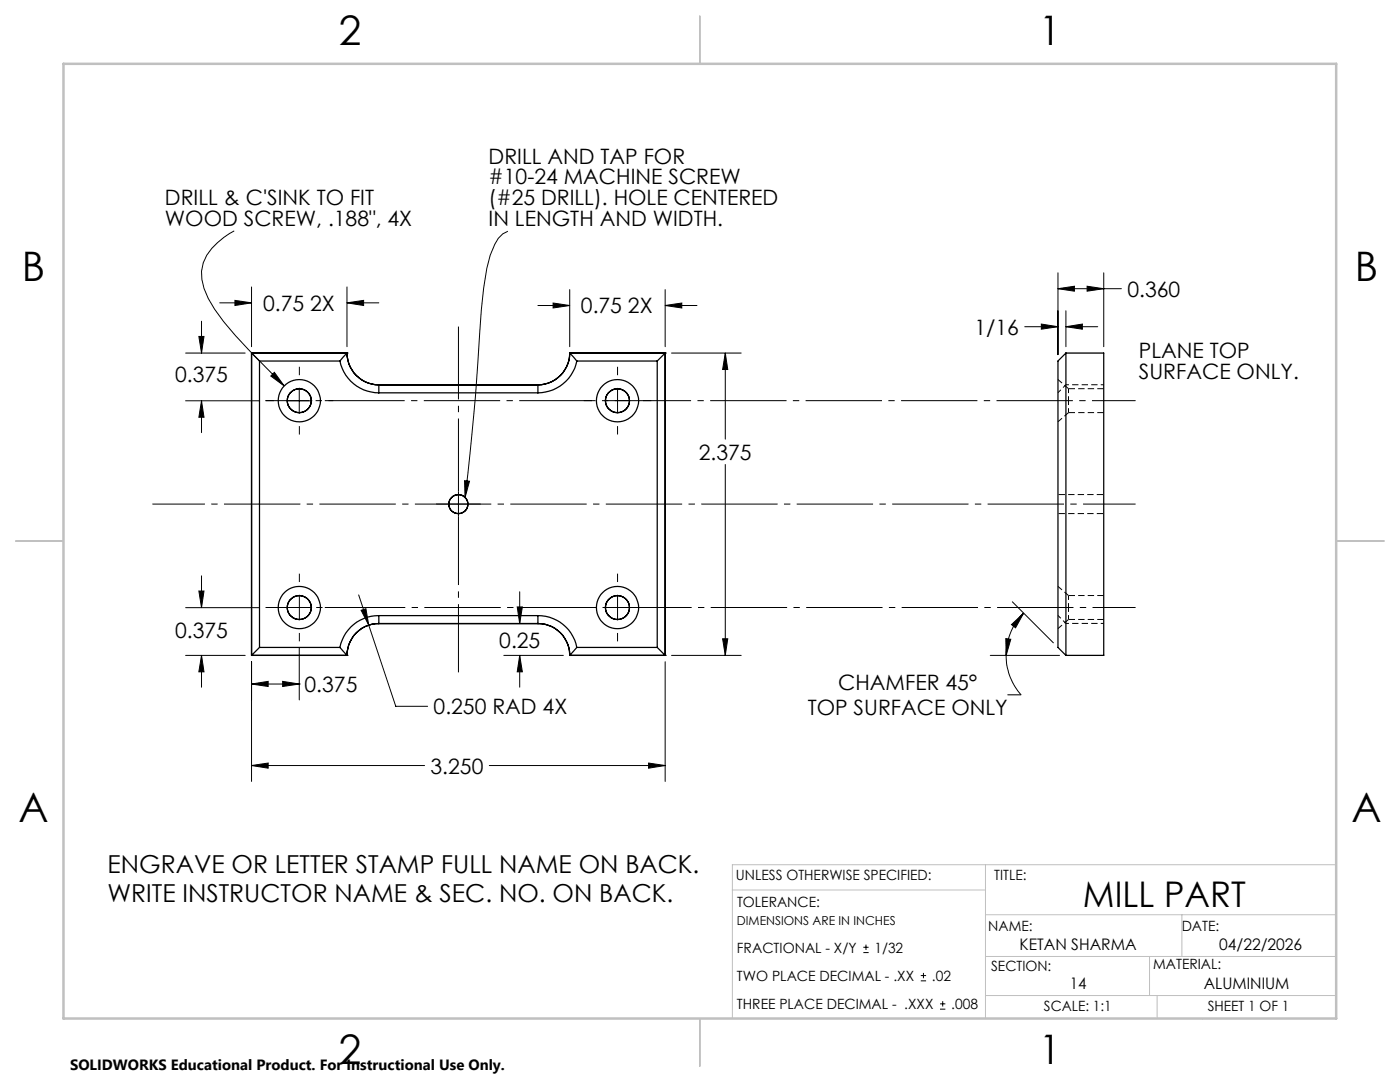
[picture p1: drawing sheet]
<svg xmlns="http://www.w3.org/2000/svg" width="279mm" height="216mm" viewBox="0 0 279 216" stroke-linecap="round" stroke-linejoin="round" font-family="sans-serif">
<g fill="none" stroke="#000" stroke-width=".25">
<path d="M50.2 70.4h.1M50.2 70.4h19.1M50.2 70.4v60.4M50.2 70.4l1.6 1.6M51.8 72h16M51.8 72v57.2M67.8 72a8 8 0 0 0 7.8 6.4M69.3 70.4h.1M69.3 70.4a6.4 6.4 0 0 0 6.3 6.4M69.3 70.4l-1.5 1.6M75.6 76.8h.1M75.6 76.8h31.8"/>
<path d="M75.6 76.8v1.6M75.6 78.4h31.8M107.4 76.8h.1M107.4 76.8v1.6M113.7 70.4h.1M113.7 70.4a6.4 6.4 0 0 1-6.3 6.4M113.7 70.4l1.4 1.6M113.7 70.4h19.1M115.1 72a8 8 0 0 1-7.7 6.4M115.1 72h16.1M131.2 72v57.2M132.8 70.4h.1"/>
<path d="M132.8 70.4v60.4M132.8 70.4l-1.6 1.6M212.7 70.4h7.6v60.4h-7.6M212.7 70.4v60.4M212.7 70.4l-1.6 1.6v57.2l1.6 1.6M50.2 130.8h.1M50.2 130.8h19.1M51.8 129.2h16M51.8 129.2l-1.6 1.6M67.8 129.2l1.5 1.6M69.3 130.8h.1M75.6 124.4h.1"/>
<path d="M75.6 122.8a7.9 7.9 0 0 0-7.8 6.4M75.6 124.4a6.3 6.3 0 0 0-6.3 6.4M75.6 122.8h31.8M75.6 124.4h31.8M75.6 122.8v1.6M107.4 124.4h.1M107.4 122.8a7.9 7.9 0 0 1 7.7 6.4M107.4 124.4a6.3 6.3 0 0 1 6.3 6.4M107.4 122.8v1.6M113.7 130.8h.1M113.7 130.8h19.1M115.1 129.2l-1.4 1.6"/>
<path d="M115.1 129.2h16.1M131.2 129.2l1.6 1.6M132.8 130.8h.1"/>
<circle cx="59.7" cy="80" r="2.39"/>
<circle cx="59.7" cy="80" r="4.2"/>
<circle cx="123.2" cy="80" r="2.39"/>
<circle cx="123.2" cy="80" r="4.2"/>
<circle cx="91.5" cy="100.6" r="1.9"/>
<circle cx="59.7" cy="121.2" r="2.39"/>
<circle cx="59.7" cy="121.2" r="4.2"/>
<circle cx="123.2" cy="121.2" r="2.39"/>
<circle cx="123.2" cy="121.2" r="4.2"/>
</g>
<path d="M213.2 79.9v-2.3M213.2 82.3v-2.4M213.2 121.2v-2.4M213.2 123.6v-2.4" fill="none" stroke="#000" stroke-width=".2" stroke-dasharray="1.3 .6" stroke-dashoffset=".4" stroke-linecap="butt"/>
<path d="M211.1 78.4l1.6-1.6M212.7 124.4l-1.6-1.6" fill="none" stroke="#000" stroke-width=".2" stroke-dasharray="1.3 .6" stroke-dashoffset=".5" stroke-linecap="butt"/>
<path d="M220.3 76.8h-7.6M220.3 124.4h-7.6" fill="none" stroke="#000" stroke-width=".2" stroke-dasharray="1.3 .6" stroke-dashoffset=".7" stroke-linecap="butt"/>
<path d="M213.2 77.6l-2.1-1.9M211.1 84.2l2.1-1.9M213.2 118.8l-2.1-1.8M211.1 125.4l2.1-1.8" fill="none" stroke="#000" stroke-width=".2" stroke-dasharray="1.3 .6" stroke-dashoffset=".2" stroke-linecap="butt"/>
<path d="M220.3 77.6h-7.1M213.2 82.3h7.1M220.3 118.8h-7.1M213.2 123.6h7.1" fill="none" stroke="#000" stroke-width=".2" stroke-dasharray="1.3 .6" stroke-linecap="butt"/>
<path d="M220.3 98.7h-9.2M211.1 102.5h9.2" fill="none" stroke="#000" stroke-width=".2" stroke-dasharray="1.3 .6" stroke-dashoffset="-.1" stroke-linecap="butt"/>
<g fill="none" stroke="#000" stroke-width=".2">
<path d="M46.7 46.1l-.2 .1a13.1 13.1 0 0 0-5.9 6.2 9.1 9.1 0 0 0 1 7.1 47 47 0 0 0 8.1 10.4l7 7.1M46.9 59.9l3.3 .5-3.3 .6zM50.2 57.3v11.9M69.3 57.3v11.9M101.4 46.1l-1.1 .6a11.6 11.6 0 0 0-3.1 6.9 144.9 144.9 0 0 0-1.8 18.9l-.8 9.9-1.8 16.9M113.7 57.8v11.4M132.8 57.8v11.4M211.1 57.6l3.3-.5v1zM211.1 54.4v16.4M211.1 57.6h12.7M217 57.1l3.3 .5-3.3 .5zM220.3 54.4v14.8"/>
<path d="M37 80h14.7M37 70.4h11.9M39.7 67.1h1l-.5 3.3zM40.2 80l.5 3.3h-1zM40.2 64.1v6.3M40.2 80v6.3M43.9 60.4h6.3M54.8 74.3l1.9 2.7-2.7-2zM57.2 80h5.1M59.7 77.4v5.1M69.3 60.4l3.3-.5v1.1zM69.3 60.4h6.3"/>
<path d="M107.4 61h6.3M110.4 60.5l3.3 .5-3.3 .5zM132.8 61l3.3-.5v1zM132.8 61h6.3M134 70.4h13.9M144.7 70.4l.5 3.3h-1zM144.7 70.4v17.2M204.5 65.2h6.6M207.8 64.7l3.3 .5-3.3 .5zM212.7 65.2l3.3-.5v1zM212.7 62v7.2M212.7 65.2h6.4"/>
<path d="M92.7 95.9l1 .1-.9 3.3zM144.7 92.7v38.1M39.7 117.9h1l-.5 3.3zM40.2 114.9v6.3M71.6 118.7l2 6M103.7 118.1v6.3M37 121.2h14.7M37 130.8h11.9M40.2 130.8l.5 3.3h-1zM40.2 130.8v6.3M50.2 136.5l3.3-.5v1zM50.2 132v23.9"/>
<path d="M50.2 136.5h9.5M56.4 136l3.3 .5-3.3 .5zM59.7 136.5h.1M59.7 129.3v10.4M72.1 121.8l.9-.3 .6 3.2zM73.6 124.7l5.4 16.2h6.3M100.5 130.8h11.9M103.2 121.1h1l-.5 3.3zM103.7 130.8l.5 3.3h-1zM103.7 130.8v6.3M132.8 132v23.9M134 130.8h13.9"/>
<path d="M144.2 127.5h1l-.5 3.3zM197.6 130.8h13.9M200.7 127.4l1 .2-.9 3.2zM200.8 130.8a11.7 11.7 0 0 0 3 7.8h-2.7M201.9 124.6l2.4-2.3-1.6 3zM202 120.1l8.2 8.2M204.3 122.3a11.7 11.7 0 0 0-3.5 8.5M50.2 152.8l3.3-.5v1zM50.2 152.8h34.5M97.6 152.8h35.2M129.4 152.3l3.4 .5-3.4 .5zM172.3 190.1h1.1"/>
<path d="M172.3 189h1.1M172.8 188.5v1M183.8 195.7h1M183.8 194.7h1M184.3 194.1v1.1M188.1 199.8v1M187.6 201.4h1.1M187.6 200.3h1.1"/>
</g>
<g fill="none" stroke="#000" stroke-width=".2" stroke-dasharray="15.2 1.3 1.3 1.3" stroke-linecap="butt">
<path d="M54.7 79.9h-1.7M59.7 74.9v-1.7M64.8 79.9h1.7M118.2 79.9h-1.7M123.2 79.9v-2.5M123.2 79.9h-2.5M123.2 79.9v2.6M123.2 79.9h2.6M123.2 74.9v-1.7M128.3 79.9h1.7M59.7 85v1.7M123.2 85v1.7"/>
<path d="M59.7 116.1v-1.6M89 100.6h-1.9M91.5 100.6v-2.6M91.5 100.6h-2.5M91.5 100.6v2.5M91.5 100.6h2.5M94 100.6h1.9M123.2 116.1v-1.6M54.7 121.2h-1.7M59.7 121.2v-2.5M59.7 121.2h-2.5M59.7 121.2v2.6"/>
<path d="M59.7 121.2h2.6M59.7 126.3v1.7M64.8 121.2h1.7M118.2 121.2h-1.7M123.2 121.2v-2.5M123.2 121.2h-2.5M123.2 121.2v2.6M123.2 121.2h2.6M123.2 126.3v1.7M128.3 121.2h1.7"/>
</g>
<path d="M91.5 98v-32.8" fill="none" stroke="#000" stroke-width=".2" stroke-dasharray="15.2 1.3 1.3 1.3" stroke-dashoffset=".7" stroke-linecap="butt"/>
<path d="M91.5 103.1v31.1" fill="none" stroke="#000" stroke-width=".2" stroke-dasharray="15.2 1.3 1.3 1.3" stroke-dashoffset="1.6" stroke-linecap="butt"/>
<path d="M30.4 100.6h196.2" fill="none" stroke="#000" stroke-width=".2" stroke-dasharray="15.2 1.3 1.3 1.3" stroke-dashoffset="4.8" stroke-linecap="butt"/>
<path d="M226.6 79.9h-173.6" fill="none" stroke="#000" stroke-width=".2" stroke-dasharray="15.2 1.3 1.3 1.3" stroke-dashoffset="6.5" stroke-linecap="butt"/>
<path d="M53.2 121.2h173.4" fill="none" stroke="#000" stroke-width=".2" stroke-dasharray="15.2 1.3 1.3 1.3" stroke-dashoffset="6.6" stroke-linecap="butt"/>
<path d="M146.2 177.6h50.5M196.7 172.5v30.7M196.7 177.1h.1M266.7 172.5h-120.5v30.7M196.7 198.6h70M196.7 182.5h70M196.8 190.9h69.9M229.4 190.9v7.7M230.9 198.6v4.6M235.9 182.5v8.4M196.8 203.2h69.9M240 203.2v.2" fill="none" stroke="#c0c0c0" stroke-width=".2"/>
<path d="M139.7 3.2v9.5M3.1 107.9h9.6M266.7 107.9h9.5M139.7 203.2v9.6" fill="none" stroke="#c0c0c0" stroke-width=".25"/>
<path d="M12.7 12.7h254v190.5h-254z" fill="none" stroke="#c0c0c0" stroke-width=".5"/>
<path d="M46.9 59.9l3.3 .5-3.3 .6zM69.3 60.4l3.3-.5v1.1zM110.4 60.5l3.3 .5-3.3 .5zM132.8 61l3.3-.5v1zM40.2 80l.5 3.3h-1zM39.7 67.1h1l-.5 3.3zM39.7 117.9h1l-.5 3.3zM40.2 130.8l.5 3.3h-1zM50.2 152.8l3.3-.5v1zM129.4 152.3l3.4 .5-3.4 .5zM144.7 70.4l.5 3.3h-1zM144.2 127.5h1l-.5 3.3zM103.2 121.1h1l-.5 3.3zM103.7 130.8l.5 3.3h-1zM56.4 136l3.3 .5-3.3 .5zM50.2 136.5l3.3-.5v1zM72.1 121.8l1.5 2.9-.6-3.2zM54.8 74.3l1.9 2.7-2.7-2zM92.7 95.9l1 .1-.9 3.3zM217 57.1l3.3 .5-3.3 .5zM211.1 57.6l3.3-.5v1zM212.7 65.2l3.3-.5v1zM207.8 64.7l3.3 .5-3.3 .5zM201.9 124.6l2.4-2.3-1.6 3zM200.7 127.4l1 .2-.9 3.2z" fill="#000"/>
<g font-size="8.1">
<text x="67.6" y="8.9">2</text>
<text x="207.3" y="8.9">1</text>
<text x="4.4" y="56.2">B</text>
<text x="270.4" y="56.2">B</text>
<text x="3.7" y="164.1">A</text>
<text x="269.7" y="164.1">A</text>
<text x="67.6" y="212.4">2</text>
<text x="207.3" y="212.4">1</text>
</g>
<text font-size="7.1" x="216.1" y="180.9">MILL PART</text>
<g font-size="4.9">
<text x="21.5" y="174.1">ENGRAVE OR LETTER STAMP FULL NAME ON BACK.</text>
<text x="21.5" y="180.1">WRITE INSTRUCTOR NAME &amp; SEC. NO. ON BACK.</text>
</g>
<g font-size="4.2">
<text x="97.5" y="32.6">DRILL AND TAP FOR</text>
<text x="32.9" y="41">DRILL &amp; C'SINK TO FIT</text>
<text x="97.5" y="36.8">#10-24 MACHINE SCREW</text>
<text x="97.5" y="41">(#25 DRILL). HOLE CENTERED</text>
<text x="32.9" y="45.2">WOOD SCREW, .188&quot;, 4X</text>
<text x="97.5" y="45.2">IN LENGTH AND WIDTH.</text>
<text x="225" y="59.2">0.360</text>
<text x="52.5" y="62">0.75 2X</text>
<text x="115.9" y="62.5">0.75 2X</text>
<text x="194.5" y="66.8">1/16</text>
<text x="227.3" y="71.4">PLANE TOP</text>
<text x="34.9" y="76.3">0.375</text>
<text x="227.3" y="75.6">SURFACE ONLY.</text>
<text x="139.5" y="91.7">2.375</text>
<text x="34.9" y="127.3">0.375</text>
<text x="99.6" y="129.3">0.25</text>
<text x="167.3" y="137.7">CHAMFER 45°</text>
<text x="60.8" y="138.1">0.375</text>
<text x="86.5" y="142.5">0.250 RAD 4X</text>
<text x="161.2" y="142.8">TOP SURFACE ONLY</text>
<text x="85.9" y="154.3">3.250</text>
</g>
<g font-size="3.2">
<text x="203.5" y="189.6">KETAN SHARMA</text>
<text x="243.3" y="189.6">04/22/2026</text>
<text x="213.5" y="197.4">14</text>
<text x="240.2" y="197.4">ALUMINIUM</text>
</g>
<text font-size="3" x="14" y="213.5">SOLIDWORKS Educational Product. For Instructional Use Only.</text>
<g font-size="2.8">
<text x="146.9" y="175.6">UNLESS OTHERWISE SPECIFIED:</text>
<text x="198.4" y="175.6">TITLE:</text>
<text x="147.1" y="180.9">TOLERANCE:</text>
<text x="197.2" y="185.8">NAME:</text>
<text x="235.8" y="185.8">DATE:</text>
<text x="147.1" y="190.1">FRACTIONAL - X/Y</text>
<text x="174.5" y="190.1">1/32</text>
<text x="147.1" y="195.7">TWO PLACE DECIMAL - .XX</text>
<text x="186" y="195.7">.02</text>
<text x="197.8" y="193.8">SECTION:</text>
<text x="230.2" y="193.4">MATERIAL:</text>
<text x="147.1" y="201.4">THREE PLACE DECIMAL - .XXX</text>
<text x="189.8" y="201.4">.008</text>
<text x="208.3" y="201.7">SCALE: 1:1</text>
<text x="241" y="201.7">SHEET 1 OF 1</text>
</g>
<text font-size="2.5" x="147.1" y="184.5">DIMENSIONS ARE IN INCHES</text>
</svg>
